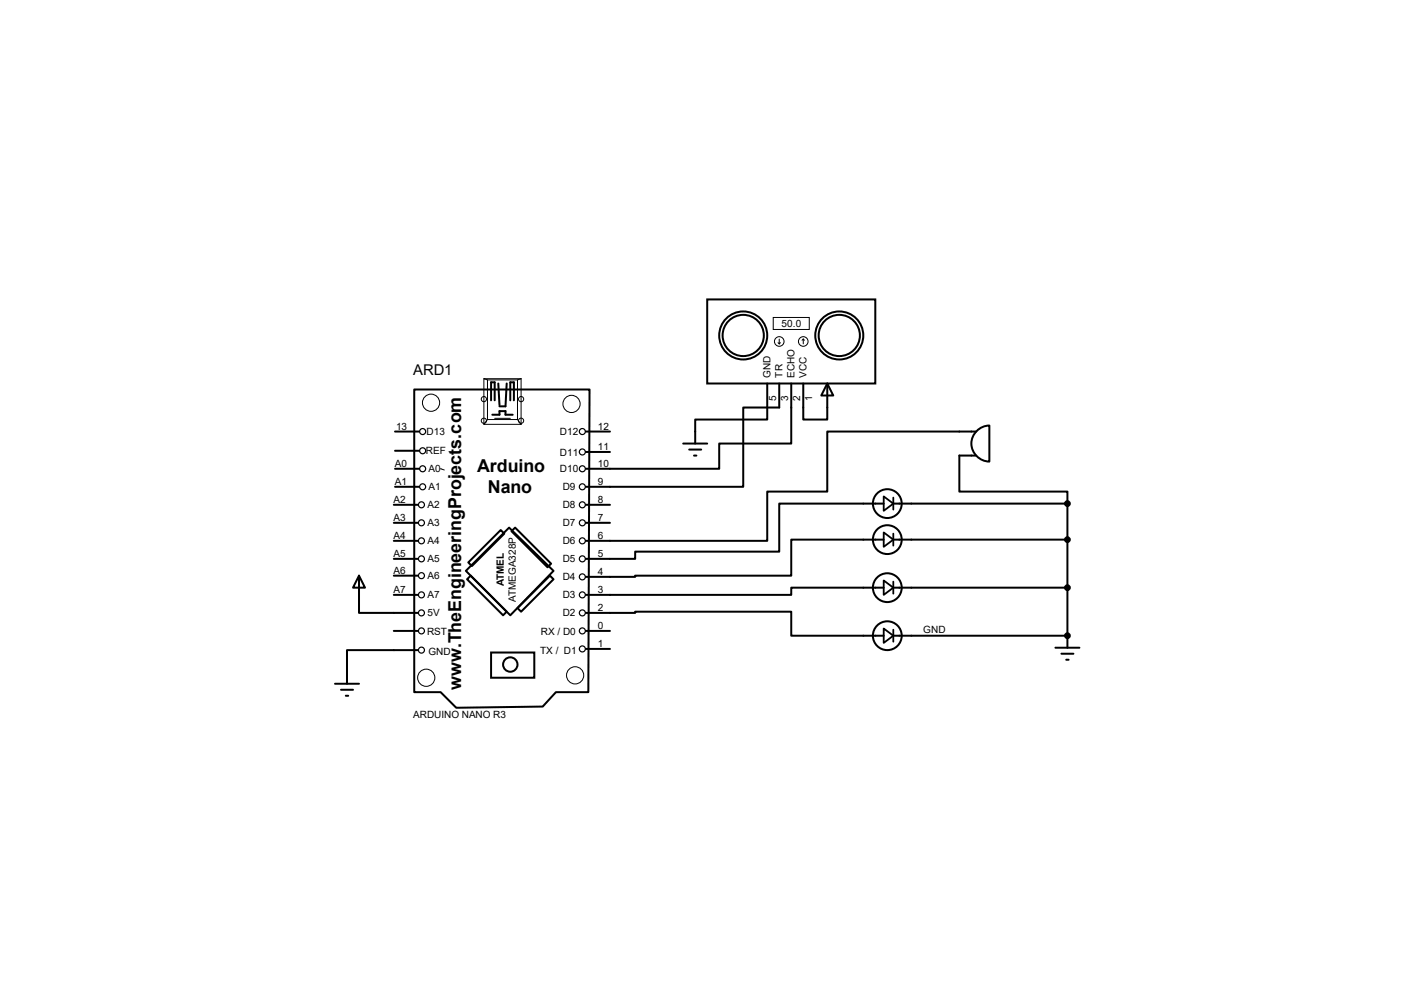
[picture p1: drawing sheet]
<svg xmlns="http://www.w3.org/2000/svg" width="297mm" height="210mm" viewBox="0 0 297 210" stroke-linecap="round" stroke-linejoin="round" font-family="sans-serif">
<g fill="none" stroke="#000" stroke-width=".42">
<path d="M149.6 63.3h35.6v17.8h-35.6zM83.6 99.1h5M83.6 91.3h5M83.6 95.3h5M87.6 82.4h37.1l-.2 64h-6.9l-2.8 3-18.3 .3-3.3-3.3h-5.6zM103.9 84.7v-3.8h.7v3.8M104.1 87.7h1.6v-.7h1.2v.7h1.6M105.4 81.1l.3 4.6M107.2 81.1l-.3 4.8h-1.2M107.9 84.7v-3.8h.8v3.8M124 95.6h5M124 91.3h5"/>
<path d="M144.5 93.8h5.1M145.8 95.1h2.5M146.8 96.4h.5M162.3 81.1v7.6h-15.2v5.1M164.8 81.1v5.1h-7.6v16.8h-33.2M167.4 81.1v12.7h-15.3v5.3h-28.1M169.9 81.1v7.6h5.1v-7.6M175 81.1l1.3 2.6h-2.6zM206.5 91.3h-31.5v12.7h-12.7v10.4h-38.3M206.5 96.4h-3.6v7.6h22.9v2.5M206.6 91.1a3.8 3.8 0 0 1 2.7-1.1v7.6a3.8 3.8 0 0 1-3.5-2.3 3.8 3.8 0 0 1 .8-4.2zM83.3 118.2h5.1"/>
<path d="M83.3 114.4h5.1M83.3 110.6h5.1M83.3 106.8h5.1M83.6 103h5M99.1 119l6.8-6.9 .8 .8-6.9 6.8zM108.2 112.4l.8-.8 7.6 7.6-.8 .8zM124 110.6h5M124 106.8h5M186.9 114.1h-19.5v7.7h-33v.2h-10.4M186.9 106.5h-22.1v10.2h-30.4v1.5h-10.4M189 114.1h36.8M189 106.5h36.8"/>
<path d="M225.8 106.5v30.5M75.9 121.8l1.3 2.5h-2.5zM75.9 121.8v7.8h12.5M83.3 133.4h5.1M83.3 125.8h5.1M83.3 121.8h5.1M88.4 137.5h-15v7.1M98.6 120.7l9.1-9.1 9.4 9.1-9.2 9.4zM98.8 122.5l.8-.7 7.6 7.6-.8 .7zM103.9 138h9.1v5.3h-9.1zM109.5 128.6l6.8-6.8 .8 .7-6.9 6.9zM124 129.6h10.4v-.2h33v5.1h19.5"/>
<path d="M124 133.4h5M124 137.2h5M186.9 124.3h-19.5v1.5h-43.4M189 124.3h36.8M189 134.5h36.8M223.3 137h5M224.5 138.3h2.6M225.6 139.5h.5M70.9 144.6h5M72.1 145.9h2.6M73.2 147.2h.5"/>
<circle cx="157.2" cy="71" r="4.4"/>
<circle cx="157.2" cy="71" r="5.1"/>
<circle cx="177.5" cy="71" r="4.4"/>
<circle cx="177.5" cy="71" r="5.1"/>
<circle cx="187.7" cy="114.1" r="3"/>
<circle cx="187.7" cy="106.5" r="3"/>
<circle cx="187.7" cy="124.3" r="3"/>
<circle cx="187.7" cy="134.5" r="3"/>
<circle cx="107.9" cy="140.5" r="1.52"/>
</g>
<circle cx="225.8" cy="134.5" r=".21" fill="#000"/>
<g fill="none" stroke="#000" stroke-width=".21">
<path d="M163.6 67.1h7.6v2.6h-7.6zM164.6 72.5l.2 .2M164.8 71.7v1M165.1 72.5l-.3 .2M169.9 71.7l-.2 .3M169.9 71.7l.3 .3M169.9 71.7v1M93.3 99.1l.7 .3M102.4 80.1h7.8v9.6h-7.8zM102.4 80.1l.7 .2M103.1 80.3h6.4v8.4h-6.4zM103.2 88.7l-.8 1"/>
<path d="M104.6 88.5h3.3M109.5 88.7l.8 1M110.3 80.1l-.8 .2"/>
<circle cx="164.8" cy="72.2" r="1.02"/>
<circle cx="169.9" cy="72.2" r="1.02"/>
<circle cx="91.2" cy="85.2" r="1.82"/>
<circle cx="102.4" cy="89" r=".55"/>
<circle cx="102.4" cy="84.4" r=".55"/>
<circle cx="110.2" cy="84.4" r=".55"/>
<circle cx="110.2" cy="89" r=".55"/>
<circle cx="120.9" cy="85.4" r="1.82"/>
<circle cx="90.2" cy="143.3" r="1.82"/>
<circle cx="121.7" cy="142.8" r="1.82"/>
</g>
<g fill="none" stroke="#000" stroke-width=".25">
<circle cx="89.4" cy="99.1" r=".64"/>
<circle cx="89.4" cy="91.3" r=".64"/>
<circle cx="89.4" cy="95.3" r=".64"/>
<circle cx="123.2" cy="99.1" r=".64"/>
<circle cx="123.2" cy="91.3" r=".64"/>
<circle cx="123.2" cy="95.6" r=".64"/>
<circle cx="89.2" cy="114.4" r=".64"/>
<circle cx="89.2" cy="118.2" r=".64"/>
<circle cx="89.2" cy="110.6" r=".64"/>
<circle cx="89.2" cy="106.8" r=".64"/>
<circle cx="89.4" cy="103" r=".64"/>
<circle cx="123.2" cy="103" r=".64"/>
<circle cx="123.2" cy="106.8" r=".64"/>
<circle cx="123.2" cy="110.6" r=".64"/>
<circle cx="123.2" cy="114.4" r=".64"/>
<circle cx="123.2" cy="118.2" r=".64"/>
<circle cx="89.2" cy="125.8" r=".64"/>
<circle cx="89.2" cy="133.4" r=".64"/>
<circle cx="89.2" cy="121.8" r=".64"/>
<circle cx="89.2" cy="129.6" r=".64"/>
<circle cx="89.2" cy="137.5" r=".64"/>
<circle cx="123.2" cy="133.4" r=".64"/>
<circle cx="123.2" cy="129.6" r=".64"/>
<circle cx="123.2" cy="137.2" r=".64"/>
<circle cx="123.2" cy="122" r=".64"/>
<circle cx="123.2" cy="125.8" r=".64"/>
</g>
<path d="M186.9 112.6l2.1 1.5-2.1 1.6zM186.9 105l2.1 1.5-2.1 1.5zM189 105.2v2.6M189 112.9v2.5M186.9 132.9l2.1 1.6-2.1 1.5zM186.9 122.8l2.1 1.5-2.1 1.5zM189 123v2.6M189 133.2v2.5" fill="none" stroke="#000" stroke-width=".38"/>
<g fill="#000" stroke="#000" stroke-width=".42">
<circle cx="225.8" cy="106.5" r=".51"/>
<circle cx="225.8" cy="114.1" r=".51"/>
<circle cx="225.8" cy="134.5" r=".51"/>
<circle cx="225.8" cy="124.3" r=".51"/>
</g>
<g font-size="3.8">
<text x="101" y="99.8">Arduino</text>
<text x="103.2" y="104.4">Nano</text>
<text x="97.5" y="145.9" transform="rotate(-90 97.5 145.9)">www.TheEngineeringProjects.com</text>
</g>
<text font-size="3.1" x="87.4" y="79.3">ARD1</text>
<g font-size="2.1">
<text x="165.4" y="69.2">50.0</text>
<text x="163" y="79.8" transform="rotate(-90 163 79.8)">GND</text>
<text x="165.5" y="79.8" transform="rotate(-90 165.5 79.8)">TR</text>
<text x="168.1" y="79.8" transform="rotate(-90 168.1 79.8)">ECHO</text>
<text x="170.6" y="79.8" transform="rotate(-90 170.6 79.8)">VCC</text>
<text x="164.2" y="84.8" transform="rotate(-90 164.2 84.8)">5</text>
<text x="166.8" y="84.8" transform="rotate(-90 166.8 84.8)">3</text>
<text x="169.3" y="84.8" transform="rotate(-90 169.3 84.8)">2</text>
<text x="171.8" y="84.8" transform="rotate(-90 171.8 84.8)">1</text>
<text x="83.8" y="90.9">13</text>
<text x="90.3" y="92">D13</text>
<text x="118.4" y="92">D12</text>
<text x="126.5" y="95.2">11</text>
<text x="126.5" y="90.9">12</text>
<text x="83.5" y="98.8">A0</text>
<text x="90.1" y="96.1">REF</text>
<text x="90.7" y="99.9">A0</text>
<text x="118.4" y="96.4">D11</text>
<text x="118.4" y="99.9">D10</text>
<text x="126.5" y="98.8">10</text>
<text x="83.3" y="106.4">A2</text>
<text x="83.5" y="102.6">A1</text>
<text x="90.4" y="107.5">A2</text>
<text x="90.7" y="103.7">A1</text>
<text x="119" y="103.7">D9</text>
<text x="119" y="107.5">D8</text>
<text x="126.5" y="106.4">8</text>
<text x="126.5" y="102.6">9</text>
<text x="83.3" y="110.2">A3</text>
<text x="90.4" y="111.3">A3</text>
<text x="119" y="111.3">D7</text>
<text x="126.5" y="110.2">7</text>
<text x="83.3" y="117.8">A5</text>
<text x="83.3" y="114">A4</text>
<text x="90.4" y="119">A5</text>
<text x="90.4" y="115.1">A4</text>
<text x="119" y="115.1">D6</text>
<text x="119" y="119">D5</text>
<text x="126.5" y="117.8">5</text>
<text x="126.5" y="114">6</text>
<text x="83.3" y="121.4">A6</text>
<text x="83.3" y="125.4">A7</text>
<text x="90.4" y="122.5">A6</text>
<text x="106.6" y="124" transform="rotate(-90 106.6 124)">ATMEL</text>
<text x="119" y="122.8">D4</text>
<text x="126.5" y="125.4">3</text>
<text x="126.5" y="121.6">4</text>
<text x="90.4" y="130.4">5V</text>
<text x="90.4" y="126.6">A7</text>
<text x="109.1" y="127.3" transform="rotate(-90 109.1 127.3)">ATMEGA328P</text>
<text x="119" y="126.6">D3</text>
<text x="119" y="130.4">D2</text>
<text x="126.5" y="129.2">2</text>
<text x="90.3" y="134.2">RST</text>
<text x="114.4" y="134.2">RX / D0</text>
<text x="126.5" y="133.1">0</text>
<text x="126.5" y="136.9">1</text>
<text x="195.3" y="133.9">GND</text>
<text x="90.6" y="138.5">GND</text>
<text x="114.3" y="138.3">TX / D1</text>
<text x="87.4" y="151.8">ARDUINO NANO R3</text>
</g>
</svg>
